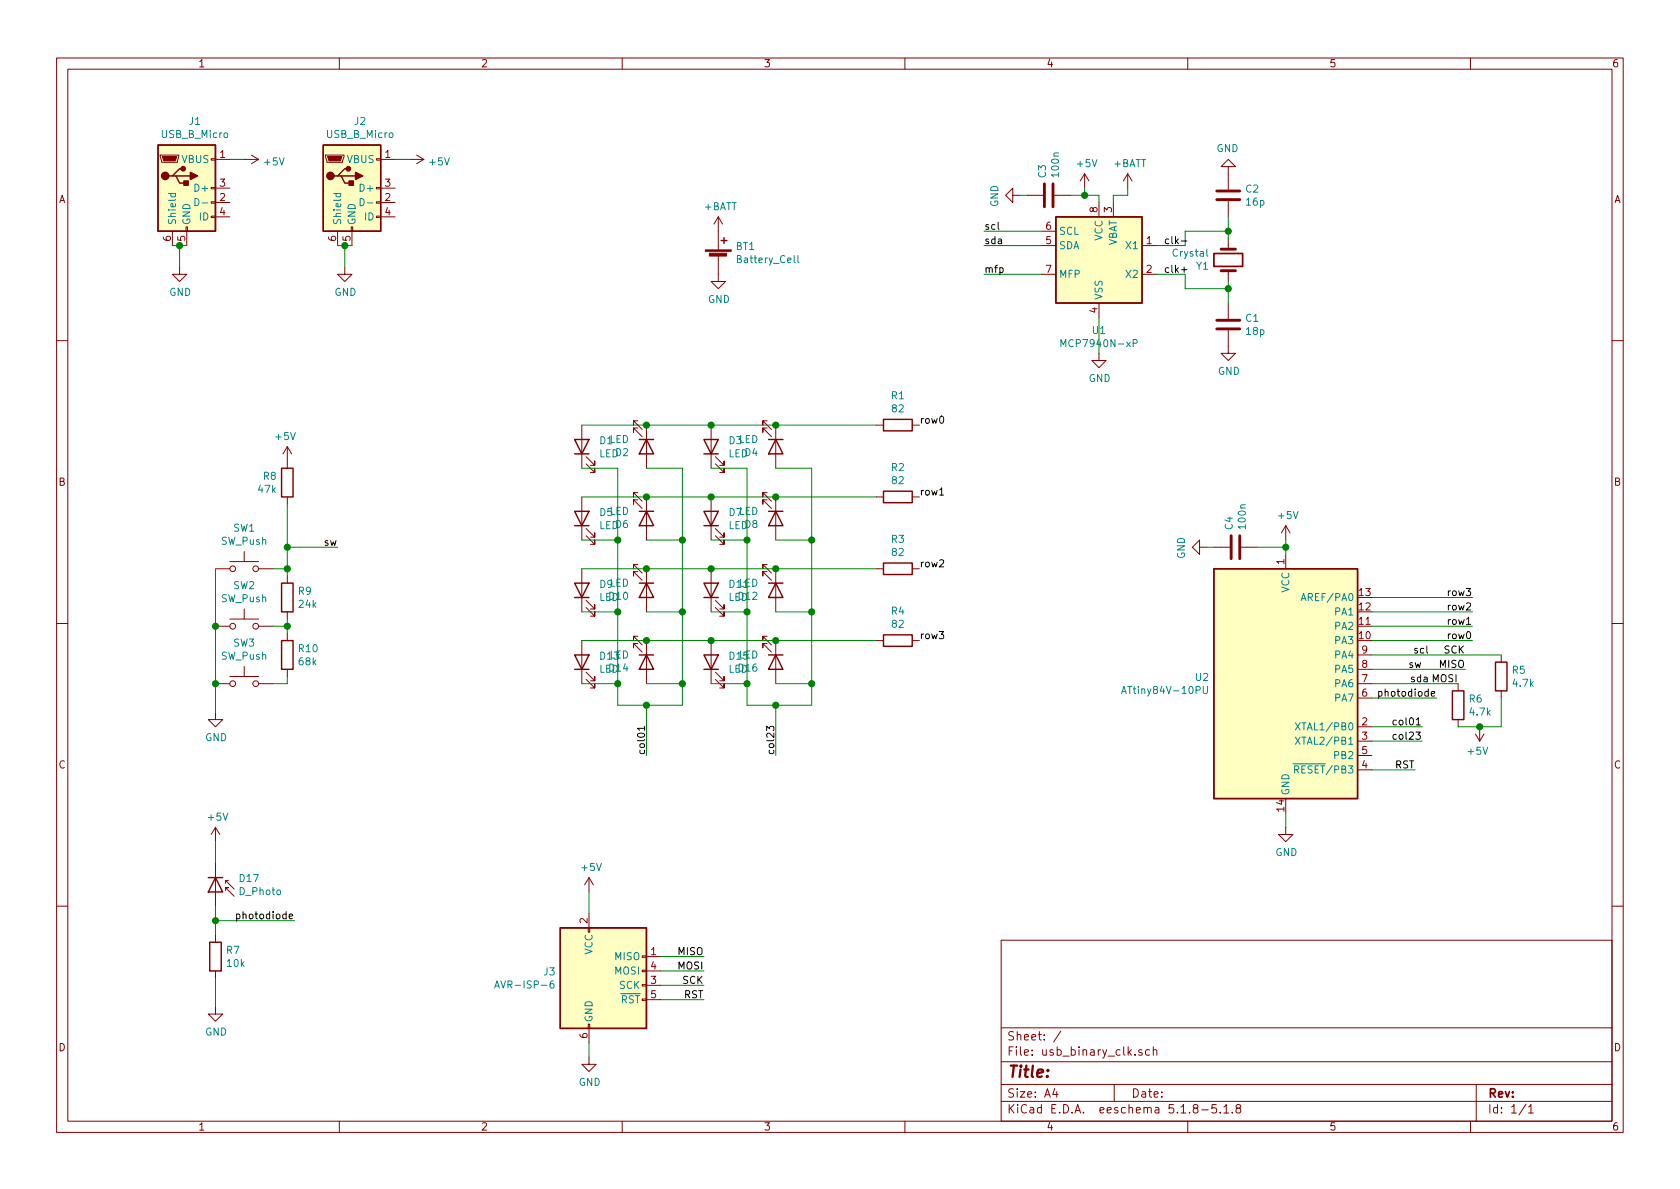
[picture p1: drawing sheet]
EESchema Schematic File Version 4
EELAYER 30 0
EELAYER END
$Descr A4 11693 8268
encoding utf-8
Sheet 1 1
Title ""
Date ""
Rev ""
Comp ""
Comment1 ""
Comment2 ""
Comment3 ""
Comment4 ""
$EndDescr
$Comp
L Timer:MCP7940N-xP U1
U 1 1
P 7650 1800
F 0 "U1" H 7650 1311 50  0000 C CNN
F 1 "MCP7940N-xP" H 7650 1220 50  0000 C CNN
F 2 "Package_DIP:DIP-8_W7.62mm" H 7650 1800 50  0001 C CNN
F 3 "http://ww1.microchip.com/downloads/en/DeviceDoc/20005010F.pdf" H 7650 1800 50  0001 C CNN
	1    7650 1800
	1    0    0    -1  
$EndComp
$Comp
L power:+BATT #PWR0101
U 1 1
P 7850 1300
F 0 "#PWR0101" H 7850 1150 50  0001 C CNN
F 1 "+BATT" H 7865 1473 50  0000 C CNN
F 2 "" H 7850 1300 50  0001 C CNN
F 3 "" H 7850 1300 50  0001 C CNN
	1    7850 1300
	1    0    0    -1  
$EndComp
Wire Wire Line
	7750 1400 7750 1350
Wire Wire Line
	7750 1350 7850 1350
Wire Wire Line
	7850 1350 7850 1300
Wire Wire Line
	7650 1400 7650 1350
Wire Wire Line
	7650 1350 7550 1350
Wire Wire Line
	7550 1350 7550 1300
$Comp
L power:+5V #PWR0102
U 1 1
P 7550 1300
F 0 "#PWR0102" H 7550 1150 50  0001 C CNN
F 1 "+5V" H 7565 1473 50  0000 C CNN
F 2 "" H 7550 1300 50  0001 C CNN
F 3 "" H 7550 1300 50  0001 C CNN
	1    7550 1300
	1    0    0    -1  
$EndComp
$Comp
L power:GND #PWR0103
U 1 1
P 7650 2450
F 0 "#PWR0103" H 7650 2200 50  0001 C CNN
F 1 "GND" H 7655 2277 50  0000 C CNN
F 2 "" H 7650 2450 50  0001 C CNN
F 3 "" H 7650 2450 50  0001 C CNN
	1    7650 2450
	1    0    0    -1  
$EndComp
Wire Wire Line
	7650 2450 7650 2200
Text Label 6850 1700 0    50   ~ 0
sda
Wire Wire Line
	6850 1600 7250 1600
Wire Wire Line
	6850 1700 7250 1700
Text Label 6850 1600 0    50   ~ 0
scl
$Comp
L Device:Crystal Y1
U 1 1
P 8550 1800
F 0 "Y1" V 8504 1931 50  0000 L CNN
F 1 "Crystal" V 8595 1931 50  0000 L CNN
F 2 "Crystal:Crystal_AT310_D3.0mm_L10.0mm_Horizontal" H 8550 1800 50  0001 C CNN
F 3 "~" H 8550 1800 50  0001 C CNN
	1    8550 1800
	0    -1   -1   0   
$EndComp
$Comp
L Device:C C1
U 1 1
P 8550 2250
F 0 "C1" H 8665 2296 50  0000 L CNN
F 1 "18p" H 8665 2205 50  0000 L CNN
F 2 "Capacitor_THT:C_Disc_D4.3mm_W1.9mm_P5.00mm" H 8588 2100 50  0001 C CNN
F 3 "~" H 8550 2250 50  0001 C CNN
	1    8550 2250
	1    0    0    -1  
$EndComp
$Comp
L Device:C C2
U 1 1
P 8550 1350
F 0 "C2" H 8665 1396 50  0000 L CNN
F 1 "16p" H 8665 1305 50  0000 L CNN
F 2 "Capacitor_THT:C_Disc_D4.3mm_W1.9mm_P5.00mm" H 8588 1200 50  0001 C CNN
F 3 "~" H 8550 1350 50  0001 C CNN
	1    8550 1350
	1    0    0    -1  
$EndComp
Wire Wire Line
	8050 1900 8250 1900
Wire Wire Line
	8250 1900 8250 2000
Wire Wire Line
	8250 2000 8550 2000
Wire Wire Line
	8550 2000 8550 1950
Wire Wire Line
	8550 1650 8550 1600
Wire Wire Line
	8550 1600 8250 1600
Wire Wire Line
	8250 1600 8250 1700
Wire Wire Line
	8250 1700 8050 1700
Wire Wire Line
	8550 2100 8550 2000
Connection ~ 8550 2000
Wire Wire Line
	8550 1600 8550 1500
Connection ~ 8550 1600
$Comp
L power:GND #PWR0104
U 1 1
P 8550 2400
F 0 "#PWR0104" H 8550 2150 50  0001 C CNN
F 1 "GND" H 8555 2227 50  0000 C CNN
F 2 "" H 8550 2400 50  0001 C CNN
F 3 "" H 8550 2400 50  0001 C CNN
	1    8550 2400
	1    0    0    -1  
$EndComp
$Comp
L power:GND #PWR0105
U 1 1
P 8550 1200
F 0 "#PWR0105" H 8550 950 50  0001 C CNN
F 1 "GND" H 8555 1027 50  0000 C CNN
F 2 "" H 8550 1200 50  0001 C CNN
F 3 "" H 8550 1200 50  0001 C CNN
	1    8550 1200
	-1   0    0    1   
$EndComp
Connection ~ 7550 1350
Wire Wire Line
	2850 1100 2750 1100
$Comp
L power:+5V #PWR0106
U 1 1
P 2850 1100
F 0 "#PWR0106" H 2850 950 50  0001 C CNN
F 1 "+5V" V 2865 1228 50  0000 L CNN
F 2 "" H 2850 1100 50  0001 C CNN
F 3 "" H 2850 1100 50  0001 C CNN
	1    2850 1100
	0    1    1    0   
$EndComp
Connection ~ 2400 1700
Wire Wire Line
	2450 1700 2400 1700
Wire Wire Line
	2400 1700 2350 1700
Wire Wire Line
	2400 1850 2400 1700
$Comp
L power:GND #PWR0107
U 1 1
P 2400 1850
F 0 "#PWR0107" H 2400 1600 50  0001 C CNN
F 1 "GND" H 2405 1677 50  0000 C CNN
F 2 "" H 2400 1850 50  0001 C CNN
F 3 "" H 2400 1850 50  0001 C CNN
	1    2400 1850
	1    0    0    -1  
$EndComp
$Comp
L Connector:USB_B_Micro J2
U 1 1
P 2450 1300
F 0 "J2" H 2507 1767 50  0000 C CNN
F 1 "USB_B_Micro" H 2507 1676 50  0000 C CNN
F 2 "binary_clk_parts:UJ2MIBHGSMTTR" H 2600 1250 50  0001 C CNN
F 3 "~" H 2600 1250 50  0001 C CNN
	1    2450 1300
	1    0    0    -1  
$EndComp
Wire Wire Line
	7550 1350 7450 1350
Wire Wire Line
	7150 1350 7100 1350
$Comp
L power:GND #PWR0108
U 1 1
P 7100 1350
F 0 "#PWR0108" H 7100 1100 50  0001 C CNN
F 1 "GND" H 7105 1177 50  0000 C CNN
F 2 "" H 7100 1350 50  0001 C CNN
F 3 "" H 7100 1350 50  0001 C CNN
	1    7100 1350
	0    1    1    0   
$EndComp
$Comp
L Device:C C3
U 1 1
P 7300 1350
F 0 "C3" H 7415 1396 50  0000 L CNN
F 1 "100n" H 7415 1305 50  0000 L CNN
F 2 "Capacitor_THT:C_Disc_D4.3mm_W1.9mm_P5.00mm" H 7338 1200 50  0001 C CNN
F 3 "~" H 7300 1350 50  0001 C CNN
	1    7300 1350
	0    -1   -1   0   
$EndComp
$Comp
L Device:Battery_Cell BT1
U 1 1
P 5000 1800
F 0 "BT1" H 5118 1896 50  0000 L CNN
F 1 "Battery_Cell" H 5118 1805 50  0000 L CNN
F 2 "binary_clk_parts:bat-hld-012" V 5000 1860 50  0001 C CNN
F 3 "~" V 5000 1860 50  0001 C CNN
	1    5000 1800
	1    0    0    -1  
$EndComp
$Comp
L power:+BATT #PWR0109
U 1 1
P 5000 1600
F 0 "#PWR0109" H 5000 1450 50  0001 C CNN
F 1 "+BATT" H 5015 1773 50  0000 C CNN
F 2 "" H 5000 1600 50  0001 C CNN
F 3 "" H 5000 1600 50  0001 C CNN
	1    5000 1600
	1    0    0    -1  
$EndComp
$Comp
L power:GND #PWR0110
U 1 1
P 5000 1900
F 0 "#PWR0110" H 5000 1650 50  0001 C CNN
F 1 "GND" H 5005 1727 50  0000 C CNN
F 2 "" H 5000 1900 50  0001 C CNN
F 3 "" H 5000 1900 50  0001 C CNN
	1    5000 1900
	1    0    0    -1  
$EndComp
Wire Wire Line
	1700 1100 1600 1100
$Comp
L power:+5V #PWR0111
U 1 1
P 1700 1100
F 0 "#PWR0111" H 1700 950 50  0001 C CNN
F 1 "+5V" V 1715 1228 50  0000 L CNN
F 2 "" H 1700 1100 50  0001 C CNN
F 3 "" H 1700 1100 50  0001 C CNN
	1    1700 1100
	0    1    1    0   
$EndComp
Connection ~ 1250 1700
Wire Wire Line
	1300 1700 1250 1700
Wire Wire Line
	1250 1700 1200 1700
Wire Wire Line
	1250 1850 1250 1700
$Comp
L power:GND #PWR0112
U 1 1
P 1250 1850
F 0 "#PWR0112" H 1250 1600 50  0001 C CNN
F 1 "GND" H 1255 1677 50  0000 C CNN
F 2 "" H 1250 1850 50  0001 C CNN
F 3 "" H 1250 1850 50  0001 C CNN
	1    1250 1850
	1    0    0    -1  
$EndComp
$Comp
L Connector:USB_B_Micro J1
U 1 1
P 1300 1300
F 0 "J1" H 1357 1767 50  0000 C CNN
F 1 "USB_B_Micro" H 1357 1676 50  0000 C CNN
F 2 "binary_clk_parts:UJ2MIBHGSMTTR" H 1450 1250 50  0001 C CNN
F 3 "~" H 1450 1250 50  0001 C CNN
	1    1300 1300
	1    0    0    -1  
$EndComp
$Comp
L power:+5V #PWR0113
U 1 1
P 2000 3200
F 0 "#PWR0113" H 2000 3050 50  0001 C CNN
F 1 "+5V" H 2015 3373 50  0000 C CNN
F 2 "" H 2000 3200 50  0001 C CNN
F 3 "" H 2000 3200 50  0001 C CNN
	1    2000 3200
	-1   0    0    -1  
$EndComp
$Comp
L Device:R R8
U 1 1
P 2000 3350
F 0 "R8" H 2070 3396 50  0000 L CNN
F 1 "47k" H 2070 3305 50  0000 L CNN
F 2 "Resistor_THT:R_Axial_DIN0207_L6.3mm_D2.5mm_P7.62mm_Horizontal" V 1930 3350 50  0001 C CNN
F 3 "~" H 2000 3350 50  0001 C CNN
	1    2000 3350
	-1   0    0    -1  
$EndComp
Wire Wire Line
	1500 4750 1500 4350
Connection ~ 1500 4750
Wire Wire Line
	1500 4350 1500 3950
Connection ~ 1500 4350
Wire Wire Line
	1500 4950 1500 4750
Connection ~ 2000 3950
Wire Wire Line
	2000 4000 2000 3950
Wire Wire Line
	2000 4750 2000 4700
Wire Wire Line
	2000 4350 2000 4300
Connection ~ 2000 4350
Wire Wire Line
	2000 4400 2000 4350
Wire Wire Line
	1900 3950 2000 3950
$Comp
L Switch:SW_Push SW1
U 1 1
P 1700 3950
F 0 "SW1" H 1700 4235 50  0000 C CNN
F 1 "SW_Push" H 1700 4144 50  0000 C CNN
F 2 "custom:SW_PUSH_6mm_H4.3mm" H 1700 4150 50  0001 C CNN
F 3 "~" H 1700 4150 50  0001 C CNN
	1    1700 3950
	-1   0    0    -1  
$EndComp
$Comp
L Device:R R10
U 1 1
P 2000 4550
F 0 "R10" H 2070 4596 50  0000 L CNN
F 1 "68k" H 2070 4505 50  0000 L CNN
F 2 "Resistor_THT:R_Axial_DIN0207_L6.3mm_D2.5mm_P7.62mm_Horizontal" V 1930 4550 50  0001 C CNN
F 3 "~" H 2000 4550 50  0001 C CNN
	1    2000 4550
	1    0    0    -1  
$EndComp
$Comp
L Device:R R9
U 1 1
P 2000 4150
F 0 "R9" H 2070 4196 50  0000 L CNN
F 1 "24k" H 2070 4105 50  0000 L CNN
F 2 "Resistor_THT:R_Axial_DIN0207_L6.3mm_D2.5mm_P7.62mm_Horizontal" V 1930 4150 50  0001 C CNN
F 3 "~" H 2000 4150 50  0001 C CNN
	1    2000 4150
	1    0    0    -1  
$EndComp
$Comp
L power:GND #PWR0114
U 1 1
P 1500 4950
F 0 "#PWR0114" H 1500 4700 50  0001 C CNN
F 1 "GND" H 1505 4777 50  0000 C CNN
F 2 "" H 1500 4950 50  0001 C CNN
F 3 "" H 1500 4950 50  0001 C CNN
	1    1500 4950
	1    0    0    -1  
$EndComp
Wire Wire Line
	1900 4750 2000 4750
Wire Wire Line
	1900 4350 2000 4350
$Comp
L Switch:SW_Push SW2
U 1 1
P 1700 4350
F 0 "SW2" H 1700 4635 50  0000 C CNN
F 1 "SW_Push" H 1700 4544 50  0000 C CNN
F 2 "custom:SW_PUSH_6mm_H4.3mm" H 1700 4550 50  0001 C CNN
F 3 "~" H 1700 4550 50  0001 C CNN
	1    1700 4350
	-1   0    0    -1  
$EndComp
$Comp
L Switch:SW_Push SW3
U 1 1
P 1700 4750
F 0 "SW3" H 1700 5035 50  0000 C CNN
F 1 "SW_Push" H 1700 4944 50  0000 C CNN
F 2 "custom:SW_PUSH_6mm_H4.3mm" H 1700 4950 50  0001 C CNN
F 3 "~" H 1700 4950 50  0001 C CNN
	1    1700 4750
	-1   0    0    -1  
$EndComp
Wire Wire Line
	9550 4550 10450 4550
Wire Wire Line
	10300 5050 10450 5050
Wire Wire Line
	10450 5050 10450 4850
Connection ~ 10300 5050
Wire Wire Line
	10150 5050 10300 5050
Wire Wire Line
	9550 4750 10150 4750
$Comp
L power:+5V #PWR0115
U 1 1
P 10300 5050
F 0 "#PWR0115" H 10300 4900 50  0001 C CNN
F 1 "+5V" H 10315 5223 50  0000 C CNN
F 2 "" H 10300 5050 50  0001 C CNN
F 3 "" H 10300 5050 50  0001 C CNN
	1    10300 5050
	-1   0    0    1   
$EndComp
$Comp
L Device:R R6
U 1 1
P 10150 4900
F 0 "R6" H 10220 4946 50  0000 L CNN
F 1 "4.7k" H 10220 4855 50  0000 L CNN
F 2 "Resistor_THT:R_Axial_DIN0207_L6.3mm_D2.5mm_P10.16mm_Horizontal" V 10080 4900 50  0001 C CNN
F 3 "~" H 10150 4900 50  0001 C CNN
	1    10150 4900
	1    0    0    -1  
$EndComp
$Comp
L Device:R R5
U 1 1
P 10450 4700
F 0 "R5" H 10520 4746 50  0000 L CNN
F 1 "4.7k" H 10520 4655 50  0000 L CNN
F 2 "Resistor_THT:R_Axial_DIN0207_L6.3mm_D2.5mm_P7.62mm_Horizontal" V 10380 4700 50  0001 C CNN
F 3 "~" H 10450 4700 50  0001 C CNN
	1    10450 4700
	1    0    0    -1  
$EndComp
Wire Wire Line
	8950 3800 8950 3850
Connection ~ 8950 3800
Wire Wire Line
	8950 3800 8750 3800
Wire Wire Line
	8950 3750 8950 3800
$Comp
L Device:C C4
U 1 1
P 8600 3800
F 0 "C4" H 8715 3846 50  0000 L CNN
F 1 "100n" H 8715 3755 50  0000 L CNN
F 2 "Capacitor_THT:C_Disc_D4.3mm_W1.9mm_P5.00mm" H 8638 3650 50  0001 C CNN
F 3 "~" H 8600 3800 50  0001 C CNN
	1    8600 3800
	0    -1   -1   0   
$EndComp
$Comp
L power:GND #PWR0116
U 1 1
P 8400 3800
F 0 "#PWR0116" H 8400 3550 50  0001 C CNN
F 1 "GND" H 8405 3627 50  0000 C CNN
F 2 "" H 8400 3800 50  0001 C CNN
F 3 "" H 8400 3800 50  0001 C CNN
	1    8400 3800
	0    1    1    0   
$EndComp
Wire Wire Line
	8450 3800 8400 3800
Text Label 9950 4550 2    50   ~ 0
scl
Text Label 9950 4750 2    50   ~ 0
sda
Text Label 10250 4350 2    50   ~ 0
row1
Text Label 10250 4150 2    50   ~ 0
row3
Text Label 10250 4250 2    50   ~ 0
row2
Text Label 10250 4450 2    50   ~ 0
row0
Wire Wire Line
	9550 4350 10250 4350
Wire Wire Line
	9550 4150 10250 4150
Wire Wire Line
	9550 4250 10250 4250
Wire Wire Line
	9550 4450 10250 4450
Wire Wire Line
	8950 5750 8950 5650
$Comp
L power:GND #PWR0117
U 1 1
P 8950 5750
F 0 "#PWR0117" H 8950 5500 50  0001 C CNN
F 1 "GND" H 8955 5577 50  0000 C CNN
F 2 "" H 8950 5750 50  0001 C CNN
F 3 "" H 8950 5750 50  0001 C CNN
	1    8950 5750
	1    0    0    -1  
$EndComp
$Comp
L power:+5V #PWR0118
U 1 1
P 8950 3750
F 0 "#PWR0118" H 8950 3600 50  0001 C CNN
F 1 "+5V" H 8965 3923 50  0000 C CNN
F 2 "" H 8950 3750 50  0001 C CNN
F 3 "" H 8950 3750 50  0001 C CNN
	1    8950 3750
	1    0    0    -1  
$EndComp
$Comp
L MCU_Microchip_ATtiny:ATtiny84V-10PU U2
U 1 1
P 8950 4750
F 0 "U2" H 8420 4796 50  0000 R CNN
F 1 "ATtiny84V-10PU" H 8420 4705 50  0000 R CNN
F 2 "Package_DIP:DIP-14_W7.62mm" H 8950 4750 50  0001 C CIN
F 3 "http://ww1.microchip.com/downloads/en/DeviceDoc/doc8006.pdf" H 8950 4750 50  0001 C CNN
	1    8950 4750
	1    0    0    -1  
$EndComp
Wire Wire Line
	2000 3800 2000 3950
Wire Wire Line
	2000 3500 2000 3800
Connection ~ 2000 3800
Wire Wire Line
	2000 3800 2350 3800
Text Label 2350 3800 2    50   ~ 0
sw
$Comp
L Device:R R2
U 1 1
P 6250 3450
F 0 "R2" V 6043 3450 50  0000 C CNN
F 1 "82" V 6134 3450 50  0000 C CNN
F 2 "Resistor_THT:R_Axial_DIN0207_L6.3mm_D2.5mm_P7.62mm_Horizontal" V 6180 3450 50  0001 C CNN
F 3 "~" H 6250 3450 50  0001 C CNN
	1    6250 3450
	0    1    1    0   
$EndComp
$Comp
L Device:R R1
U 1 1
P 6250 2950
F 0 "R1" V 6043 2950 50  0000 C CNN
F 1 "82" V 6134 2950 50  0000 C CNN
F 2 "Resistor_THT:R_Axial_DIN0207_L6.3mm_D2.5mm_P7.62mm_Horizontal" V 6180 2950 50  0001 C CNN
F 3 "~" H 6250 2950 50  0001 C CNN
	1    6250 2950
	0    1    1    0   
$EndComp
Text Label 5400 5250 1    50   ~ 0
col23
Text Label 4500 5250 1    50   ~ 0
col01
Wire Wire Line
	5400 4900 5400 5250
Wire Wire Line
	4500 4900 4500 5250
Text Label 6400 3450 0    50   ~ 0
row1
Connection ~ 5650 3750
Wire Wire Line
	5400 3750 5650 3750
Wire Wire Line
	5650 4250 5650 3750
Connection ~ 5650 4250
Wire Wire Line
	5400 4250 5650 4250
Wire Wire Line
	5650 4750 5650 4250
Wire Wire Line
	5400 4750 5650 4750
Wire Wire Line
	5200 4750 5200 4250
Wire Wire Line
	4950 4750 5200 4750
Wire Wire Line
	5200 4250 5200 3750
Connection ~ 5200 4250
Wire Wire Line
	4950 4250 5200 4250
Wire Wire Line
	5200 3750 5200 3250
Connection ~ 5200 3750
Wire Wire Line
	4950 3750 5200 3750
Wire Wire Line
	4750 3750 4750 3250
Connection ~ 4750 3750
Wire Wire Line
	4500 3750 4750 3750
Wire Wire Line
	4750 4250 4750 3750
Connection ~ 4750 4250
Wire Wire Line
	4500 4250 4750 4250
Wire Wire Line
	4750 4750 4750 4250
Wire Wire Line
	4500 4750 4750 4750
Wire Wire Line
	4300 4750 4300 4250
Wire Wire Line
	4050 4750 4300 4750
Wire Wire Line
	4300 4250 4300 3750
Connection ~ 4300 4250
Wire Wire Line
	4050 4250 4300 4250
Wire Wire Line
	4300 3750 4300 3250
Connection ~ 4300 3750
Wire Wire Line
	4050 3750 4300 3750
Wire Wire Line
	5650 3250 5400 3250
Wire Wire Line
	5200 3250 4950 3250
Wire Wire Line
	4750 3250 4500 3250
Wire Wire Line
	4300 3250 4050 3250
$Comp
L Device:LED D16
U 1 1
P 5400 4600
F 0 "D16" V 5439 4482 50  0000 R CNN
F 1 "LED" V 5348 4482 50  0000 R CNN
F 2 "custom:LED_D5.0mm" H 5400 4600 50  0001 C CNN
F 3 "~" H 5400 4600 50  0001 C CNN
	1    5400 4600
	0    1    1    0   
$EndComp
$Comp
L Device:LED D15
U 1 1
P 4950 4600
F 0 "D15" V 4989 4482 50  0000 R CNN
F 1 "LED" V 4898 4482 50  0000 R CNN
F 2 "custom:LED_D5.0mm" H 4950 4600 50  0001 C CNN
F 3 "~" H 4950 4600 50  0001 C CNN
	1    4950 4600
	0    -1   -1   0   
$EndComp
$Comp
L Device:LED D14
U 1 1
P 4500 4600
F 0 "D14" V 4539 4482 50  0000 R CNN
F 1 "LED" V 4448 4482 50  0000 R CNN
F 2 "custom:LED_D5.0mm" H 4500 4600 50  0001 C CNN
F 3 "~" H 4500 4600 50  0001 C CNN
	1    4500 4600
	0    1    1    0   
$EndComp
$Comp
L Device:LED D13
U 1 1
P 4050 4600
F 0 "D13" V 4089 4482 50  0000 R CNN
F 1 "LED" V 3998 4482 50  0000 R CNN
F 2 "custom:LED_D5.0mm" H 4050 4600 50  0001 C CNN
F 3 "~" H 4050 4600 50  0001 C CNN
	1    4050 4600
	0    -1   -1   0   
$EndComp
$Comp
L Device:LED D12
U 1 1
P 5400 4100
F 0 "D12" V 5439 3982 50  0000 R CNN
F 1 "LED" V 5348 3982 50  0000 R CNN
F 2 "custom:LED_D5.0mm" H 5400 4100 50  0001 C CNN
F 3 "~" H 5400 4100 50  0001 C CNN
	1    5400 4100
	0    1    1    0   
$EndComp
$Comp
L Device:LED D11
U 1 1
P 4950 4100
F 0 "D11" V 4989 3982 50  0000 R CNN
F 1 "LED" V 4898 3982 50  0000 R CNN
F 2 "custom:LED_D5.0mm" H 4950 4100 50  0001 C CNN
F 3 "~" H 4950 4100 50  0001 C CNN
	1    4950 4100
	0    -1   -1   0   
$EndComp
$Comp
L Device:LED D10
U 1 1
P 4500 4100
F 0 "D10" V 4539 3982 50  0000 R CNN
F 1 "LED" V 4448 3982 50  0000 R CNN
F 2 "custom:LED_D5.0mm" H 4500 4100 50  0001 C CNN
F 3 "~" H 4500 4100 50  0001 C CNN
	1    4500 4100
	0    1    1    0   
$EndComp
$Comp
L Device:LED D9
U 1 1
P 4050 4100
F 0 "D9" V 4089 3982 50  0000 R CNN
F 1 "LED" V 3998 3982 50  0000 R CNN
F 2 "custom:LED_D5.0mm" H 4050 4100 50  0001 C CNN
F 3 "~" H 4050 4100 50  0001 C CNN
	1    4050 4100
	0    -1   -1   0   
$EndComp
$Comp
L Device:LED D8
U 1 1
P 5400 3600
F 0 "D8" V 5439 3482 50  0000 R CNN
F 1 "LED" V 5348 3482 50  0000 R CNN
F 2 "custom:LED_D5.0mm" H 5400 3600 50  0001 C CNN
F 3 "~" H 5400 3600 50  0001 C CNN
	1    5400 3600
	0    1    1    0   
$EndComp
$Comp
L Device:LED D6
U 1 1
P 4500 3600
F 0 "D6" V 4539 3482 50  0000 R CNN
F 1 "LED" V 4448 3482 50  0000 R CNN
F 2 "custom:LED_D5.0mm" H 4500 3600 50  0001 C CNN
F 3 "~" H 4500 3600 50  0001 C CNN
	1    4500 3600
	0    1    1    0   
$EndComp
$Comp
L Device:LED D5
U 1 1
P 4050 3600
F 0 "D5" V 4089 3482 50  0000 R CNN
F 1 "LED" V 3998 3482 50  0000 R CNN
F 2 "custom:LED_D5.0mm" H 4050 3600 50  0001 C CNN
F 3 "~" H 4050 3600 50  0001 C CNN
	1    4050 3600
	0    -1   -1   0   
$EndComp
$Comp
L Device:LED D4
U 1 1
P 5400 3100
F 0 "D4" V 5439 2982 50  0000 R CNN
F 1 "LED" V 5348 2982 50  0000 R CNN
F 2 "custom:LED_D5.0mm" H 5400 3100 50  0001 C CNN
F 3 "~" H 5400 3100 50  0001 C CNN
	1    5400 3100
	0    1    1    0   
$EndComp
$Comp
L Device:LED D2
U 1 1
P 4500 3100
F 0 "D2" V 4539 2982 50  0000 R CNN
F 1 "LED" V 4448 2982 50  0000 R CNN
F 2 "custom:LED_D5.0mm" H 4500 3100 50  0001 C CNN
F 3 "~" H 4500 3100 50  0001 C CNN
	1    4500 3100
	0    1    1    0   
$EndComp
Text Label 6400 2950 0    50   ~ 0
row0
Text Label 6400 3950 0    50   ~ 0
row2
Text Label 6400 4450 0    50   ~ 0
row3
$Comp
L Device:LED D7
U 1 1
P 4950 3600
F 0 "D7" V 4989 3482 50  0000 R CNN
F 1 "LED" V 4898 3482 50  0000 R CNN
F 2 "custom:LED_D5.0mm" H 4950 3600 50  0001 C CNN
F 3 "~" H 4950 3600 50  0001 C CNN
	1    4950 3600
	0    -1   -1   0   
$EndComp
Wire Wire Line
	5650 3750 5650 3250
$Comp
L Device:LED D3
U 1 1
P 4950 3100
F 0 "D3" V 4989 2982 50  0000 R CNN
F 1 "LED" V 4898 2982 50  0000 R CNN
F 2 "custom:LED_D5.0mm" H 4950 3100 50  0001 C CNN
F 3 "~" H 4950 3100 50  0001 C CNN
	1    4950 3100
	0    -1   -1   0   
$EndComp
$Comp
L Device:LED D1
U 1 1
P 4050 3100
F 0 "D1" V 4089 2982 50  0000 R CNN
F 1 "LED" V 3998 2982 50  0000 R CNN
F 2 "custom:LED_D5.0mm" H 4050 3100 50  0001 C CNN
F 3 "~" H 4050 3100 50  0001 C CNN
	1    4050 3100
	0    -1   -1   0   
$EndComp
Wire Wire Line
	5650 4750 5650 4900
Connection ~ 5650 4750
Wire Wire Line
	5200 4900 5200 4750
Connection ~ 5200 4750
Wire Wire Line
	4300 4750 4300 4900
Wire Wire Line
	4300 4900 4500 4900
Connection ~ 4300 4750
Wire Wire Line
	4750 4900 4750 4750
Connection ~ 4750 4750
Connection ~ 4500 4900
Connection ~ 5400 4900
Wire Wire Line
	5400 4900 5200 4900
Wire Wire Line
	5400 4900 5650 4900
$Comp
L Device:R R3
U 1 1
P 6250 3950
F 0 "R3" V 6043 3950 50  0000 C CNN
F 1 "82" V 6134 3950 50  0000 C CNN
F 2 "Resistor_THT:R_Axial_DIN0207_L6.3mm_D2.5mm_P7.62mm_Horizontal" V 6180 3950 50  0001 C CNN
F 3 "~" H 6250 3950 50  0001 C CNN
	1    6250 3950
	0    1    1    0   
$EndComp
$Comp
L Device:R R4
U 1 1
P 6250 4450
F 0 "R4" V 6043 4450 50  0000 C CNN
F 1 "82" V 6134 4450 50  0000 C CNN
F 2 "Resistor_THT:R_Axial_DIN0207_L6.3mm_D2.5mm_P7.62mm_Horizontal" V 6180 4450 50  0001 C CNN
F 3 "~" H 6250 4450 50  0001 C CNN
	1    6250 4450
	0    1    1    0   
$EndComp
Wire Wire Line
	4500 4900 4750 4900
Wire Wire Line
	9550 5050 9900 5050
Wire Wire Line
	9550 5150 9900 5150
Text Label 9900 5050 2    50   ~ 0
col01
Text Label 9900 5150 2    50   ~ 0
col23
Text Label 9900 4650 2    50   ~ 0
sw
Connection ~ 4950 2950
Connection ~ 4950 3450
Connection ~ 4950 3950
Connection ~ 4950 4450
Wire Wire Line
	4050 2950 4500 2950
Connection ~ 4500 2950
Wire Wire Line
	4500 2950 4950 2950
Wire Wire Line
	4050 3450 4500 3450
Connection ~ 4500 3450
Wire Wire Line
	4500 3450 4950 3450
Wire Wire Line
	4050 3950 4500 3950
Connection ~ 4500 3950
Wire Wire Line
	4500 3950 4950 3950
Wire Wire Line
	4050 4450 4500 4450
Connection ~ 4500 4450
Wire Wire Line
	4500 4450 4950 4450
Wire Wire Line
	4950 4450 5400 4450
Connection ~ 5400 4450
Wire Wire Line
	5400 4450 6100 4450
Wire Wire Line
	4950 3950 5400 3950
Connection ~ 5400 3950
Wire Wire Line
	5400 3950 6100 3950
Wire Wire Line
	4950 3450 5400 3450
Connection ~ 5400 3450
Wire Wire Line
	5400 3450 6100 3450
Wire Wire Line
	4950 2950 5400 2950
Connection ~ 5400 2950
Wire Wire Line
	5400 2950 6100 2950
Text Label 10000 4850 2    50   ~ 0
photodiode
Wire Wire Line
	10000 4850 9550 4850
$Comp
L Device:D_Photo D17
U 1 1
P 1500 6200
F 0 "D17" V 1404 6358 50  0000 L CNN
F 1 "D_Photo" V 1495 6358 50  0000 L CNN
F 2 "custom:LED_D5.0mm" H 1450 6200 50  0001 C CNN
F 3 "~" H 1450 6200 50  0001 C CNN
	1    1500 6200
	0    1    1    0   
$EndComp
$Comp
L Device:R R7
U 1 1
P 1500 6650
F 0 "R7" H 1570 6696 50  0000 L CNN
F 1 "10k" H 1570 6605 50  0000 L CNN
F 2 "Resistor_THT:R_Axial_DIN0207_L6.3mm_D2.5mm_P10.16mm_Horizontal" V 1430 6650 50  0001 C CNN
F 3 "~" H 1500 6650 50  0001 C CNN
	1    1500 6650
	1    0    0    -1  
$EndComp
$Comp
L power:+5V #PWR0119
U 1 1
P 1500 5850
F 0 "#PWR0119" H 1500 5700 50  0001 C CNN
F 1 "+5V" H 1515 6023 50  0000 C CNN
F 2 "" H 1500 5850 50  0001 C CNN
F 3 "" H 1500 5850 50  0001 C CNN
	1    1500 5850
	1    0    0    -1  
$EndComp
$Comp
L power:GND #PWR0120
U 1 1
P 1500 7000
F 0 "#PWR0120" H 1500 6750 50  0001 C CNN
F 1 "GND" H 1505 6827 50  0000 C CNN
F 2 "" H 1500 7000 50  0001 C CNN
F 3 "" H 1500 7000 50  0001 C CNN
	1    1500 7000
	1    0    0    -1  
$EndComp
Wire Wire Line
	1500 7000 1500 6800
Wire Wire Line
	1500 6500 1500 6400
Wire Wire Line
	1500 6000 1500 5850
Wire Wire Line
	1500 6400 2050 6400
Connection ~ 1500 6400
Wire Wire Line
	1500 6400 1500 6300
Text Label 2050 6400 2    50   ~ 0
photodiode
Wire Wire Line
	6850 1900 7250 1900
Text Label 6850 1900 0    50   ~ 0
mfp
Text Label 8100 1900 0    50   ~ 0
clk+
Text Label 8100 1700 0    50   ~ 0
clk-
$Comp
L Connector:AVR-ISP-6 J3
U 1 1
P 4200 6850
F 0 "J3" H 3871 6946 50  0000 R CNN
F 1 "AVR-ISP-6" H 3871 6855 50  0000 R CNN
F 2 "binary_clk_parts:isp_pogoPinPads" V 3950 6900 50  0001 C CNN
F 3 " ~" H 2925 6300 50  0001 C CNN
	1    4200 6850
	1    0    0    -1  
$EndComp
Text Label 4900 6650 2    50   ~ 0
MISO
Text Label 4900 6750 2    50   ~ 0
MOSI
Text Label 4900 6850 2    50   ~ 0
SCK
Text Label 4900 6950 2    50   ~ 0
RST
Wire Wire Line
	4900 6650 4600 6650
Wire Wire Line
	4900 6750 4600 6750
Wire Wire Line
	4900 6850 4600 6850
Wire Wire Line
	4900 6950 4600 6950
$Comp
L power:+5V #PWR?
U 1 1
P 4100 6200
F 0 "#PWR?" H 4100 6050 50  0001 C CNN
F 1 "+5V" H 4115 6373 50  0000 C CNN
F 2 "" H 4100 6200 50  0001 C CNN
F 3 "" H 4100 6200 50  0001 C CNN
	1    4100 6200
	1    0    0    -1  
$EndComp
Wire Wire Line
	4100 6200 4100 6350
$Comp
L power:GND #PWR?
U 1 1
P 4100 7350
F 0 "#PWR?" H 4100 7100 50  0001 C CNN
F 1 "GND" H 4105 7177 50  0000 C CNN
F 2 "" H 4100 7350 50  0001 C CNN
F 3 "" H 4100 7350 50  0001 C CNN
	1    4100 7350
	1    0    0    -1  
$EndComp
Wire Wire Line
	4100 7350 4100 7250
Text Label 10200 4650 2    50   ~ 0
MISO
Wire Wire Line
	9550 4650 10200 4650
Text Label 10200 4550 2    50   ~ 0
SCK
Text Label 10150 4750 2    50   ~ 0
MOSI
Text Label 9850 5350 2    50   ~ 0
RST
Wire Wire Line
	9850 5350 9550 5350
$EndSCHEMATC
